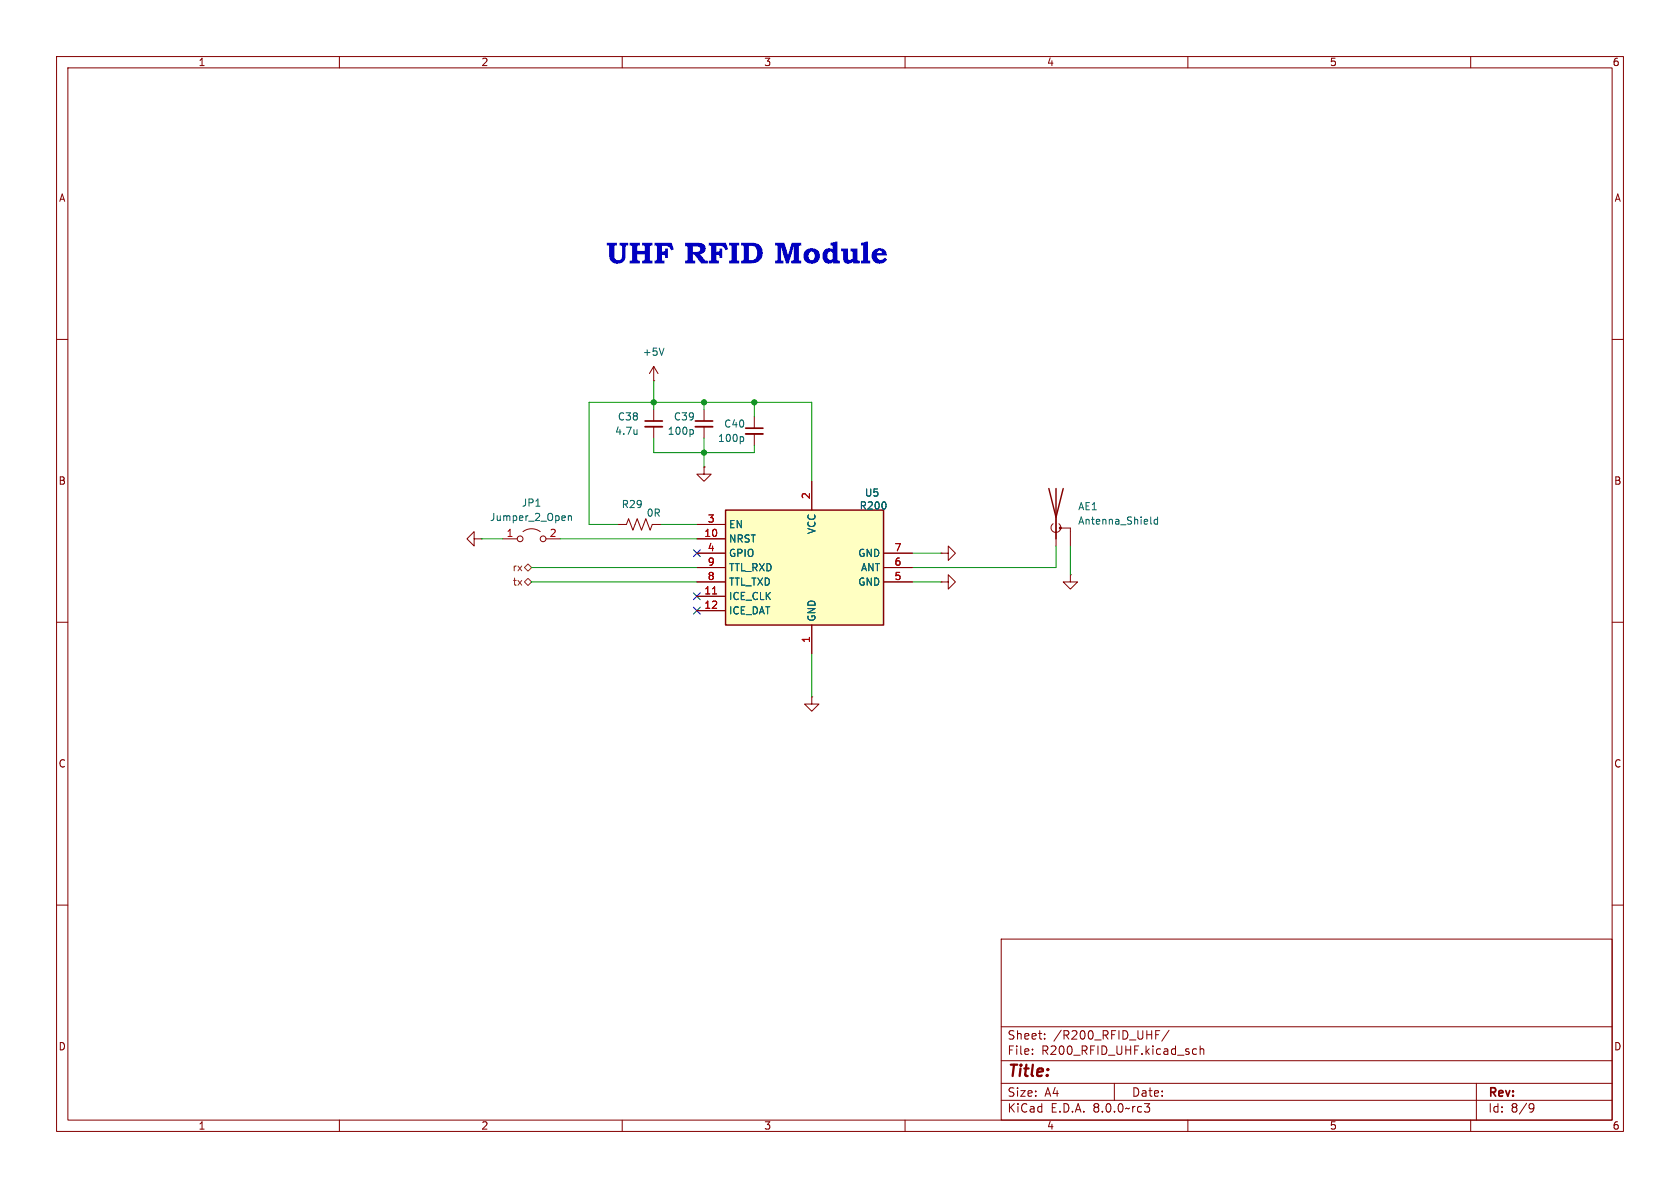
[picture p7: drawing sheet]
<svg xmlns="http://www.w3.org/2000/svg" width="297mm" height="210mm" viewBox="0 0 297 210" stroke-linecap="round" stroke-linejoin="round" font-family="sans-serif">
<g fill="none" stroke="#840000" stroke-width=".18">
<path d="M10 10h277v190h-277zM12 12h273v186h-273zM60 10v2M110 10v2M160 10v2M210 10v2M260 10v2M10 60h2M285 60h2M115.6 67.3h.1M115.6 64.8v2.5M115.6 72.4v2"/>
<path d="M115.6 75.4v2.1M115.6 64.8l-.8 1.2M115.6 64.8l.7 1.2M124.5 72.4v2M124.5 75.4v2.1M133.3 73.7v2M133.3 76.7v2M83.8 95.3v1.2l-1.3-1.2 1.3-1.3v1.3h1.3M85.1 95.3h.1M88.9 95.3h2.5M92.5 94a2.54 2.54 0 0 1 3 0M96.5 95.3h2.6"/>
<path d="M109.2 92.7h1.5l.4-1 .8 2 .7-2 .8 2 .8-2 .7 2 .4-1h1.5M124.5 82.6v1.2h-1.3l1.3 1.3 1.2-1.3h-1.2M124.5 82.6h.1M10 110h2M285 110h2M143.5 123.2v1.3h-1.3l1.3 1.2 1.3-1.2h-1.3M143.5 123.2h.1M10 160h2M285 160h2M177 166h108v32h-108zM60 198v2M110 198v2"/>
<path d="M160 198v2M177 194.5h108M177 191.5h108M177 187.5h108M177 181.5h108M182.5 186.3v.1M182.5 185.5v.1M184.7 183.6v.1M184.7 182.8v.1M197 191.5v3M202.3 195.1h.9l-.5 .6 .5 .1v.5l-.2 .3h-.5M204.3 182.9h.5"/>
<path d="M204.3 182.2h.7M206.7 182.1l-1.3 2M210 198v2M211 186.3h.5M211 185.5h.5M212.2 185.5l.2-.1 .3 .1 .1 .9M212.2 184.9v1.5M260 198v2M261 191.5v6.5M270.6 195.1l.5 .1a.99 .99 0 0 1-.4 1.4h-.2M271.2 195.7l-.3 .3h-.3"/>
<circle cx="91.9" cy="95.3" r=".51"/>
<circle cx="96" cy="95.3" r=".51"/>
</g>
<path d="M114 75.4h3.1M122.9 75.4h3.1M131.8 76.7h3.1" fill="none" stroke="#840000" stroke-width=".33"/>
<path d="M114 74.4h3.1M122.9 74.4h3.1M131.8 75.7h3.1" fill="none" stroke="#840000" stroke-width=".3"/>
<path d="M112.6 75.9v.9M112.6 76.7h.1M117.4 61.5l-.4 1.3M122.3 75.9l.3 .3v.3l-.3 .3M131.2 77.2l.3 .2v.4l-.3 .2M100.5 91.2v.8M100.5 91.3l.2-.1h.3v.8" fill="none" stroke="#006464" stroke-width=".18"/>
<path d="M128.3 90.2h27.9v20.3h-27.9z" fill="#ffffc2"/>
<path d="M128.3 90.2h27.9v20.3h-27.9zM185.4 86.4l1.3 5 1.3-5M186.7 86.4v8.9" fill="none" stroke="#840000" stroke-width=".25"/>
<g fill="none" stroke="#840000" stroke-width=".18">
<path d="M123.2 95.3h5.1M123.2 92.7h5.1M123.2 97.8h5.1M124.5 82.6h.1M143.5 85.1v5.1M156.2 97.8h5.1M166.4 97.8h1.2v1.3l1.3-1.3-1.3-1.3v1.3M166.4 97.8h.1M186.7 91.4v5.1M187.2 92.6a.85 .85 0 0 1 .1 1.2 .85 .85 0 0 1-1.2 0 .85 .85 0 0 1 .1-1.2M187.5 93.3h1.7v3.2M123.2 105.4h5.1"/>
<path d="M123.2 108h5.1M123.2 102.9h5.1M123.2 100.3h5.1M143.5 110.5v5.1M156.2 102.9h5.1M156.2 100.3h5.1M166.4 102.9h1.2v1.2l1.3-1.2-1.3-1.3v1.3M166.4 102.9h.1M189.2 101.6v1.3h-1.2l1.2 1.2 1.3-1.2h-1.3M189.2 101.6h.1"/>
</g>
<path d="M126 105h.7" fill="none" stroke="#a90000" stroke-width=".18"/>
<circle cx="187.5" cy="93.3" r=".18" fill="#840000" stroke="#840000" stroke-width=".18"/>
<path d="M203.5 92.6l.1 .1M204.6 91.4v1.3M204.6 91.9l-.3-.1-.3 .2 .2 .6h.4" fill="none" stroke="#006464" stroke-width=".18"/>
<path d="M92.7 102.9l.6-.7 .7 .7-.7 .6zM92.7 100.3l.6-.6 .7 .6-.7 .7z" fill="none" stroke="#725600" stroke-width=".18"/>
<g fill="none" stroke="#009600" stroke-width=".18">
<path d="M115.6 77.5v2.5h17.7v-1.3M115.6 67.3v5.1M124.5 71.1v1.3M124.5 77.5v5.1M133.3 71.1v2.6M85.1 95.3h3.8M99.1 95.3h24.1M116.8 92.7h6.4M143.5 85.1v-14h-39.4v21.6h5.1M161.3 97.8h5.1M186.7 96.5v3.8h-25.4M189.2 96.5v5.1"/>
<path d="M94 100.3h29.2M94 102.9h29.2M143.5 115.6v7.6M161.3 102.9h5.1"/>
</g>
<path d="M122.6 97.2l1.2 1.2M123.8 97.2l-1.2 1.2M122.6 107.3l1.2 1.3M122.6 104.8l1.2 1.2M123.8 107.3l-1.2 1.3M123.8 104.8l-1.2 1.2" fill="none" stroke="#000084" stroke-width=".18"/>
<g fill="#009600" stroke="#009600" stroke-width=".18">
<circle cx="115.6" cy="71.1" r=".46"/>
<circle cx="124.5" cy="71.1" r=".46"/>
<circle cx="124.5" cy="80" r=".46"/>
<circle cx="133.3" cy="71.1" r=".46"/>
</g>
<text font-size="5.3" fill="#0000c2" x="107.2" y="48.1">UHF RFID Module</text>
<text font-size="2.8" fill="#840000" x="178" y="190.9">Title:</text>
<g font-size="2.1" fill="#840000">
<text x="178" y="184">Sheet:</text>
<text x="186.2" y="184">/R200_RFID_UHF/</text>
<text x="178" y="186.7">File:</text>
<text x="184.1" y="186.7">R200_RFID_UHF.kicad_sch</text>
<text x="178" y="196.9">KiCad</text>
<text x="178" y="194.1">Size:</text>
<text x="184.7" y="194.1">A4</text>
<text x="185.7" y="196.9">E.D.A.</text>
<text x="193.3" y="196.9">8.0.0~rc3</text>
<text x="200" y="194.1">Date:</text>
<text x="263" y="194.3">Rev:</text>
<text x="263" y="196.9">Id:</text>
<text x="267.1" y="196.9">8/9</text>
</g>
<g font-size="1.8" fill="#840000">
<text x="35" y="11.9">1</text>
<text x="85" y="11.9">2</text>
<text x="135" y="11.9">3</text>
<text x="185" y="11.9">4</text>
<text x="235" y="11.9">5</text>
<text x="285" y="11.9">6</text>
<text x="10.3" y="35.9">A</text>
<text x="285.3" y="35.9">A</text>
<text x="10.3" y="85.9">B</text>
<text x="285.3" y="85.9">B</text>
<text x="10.3" y="135.9">C</text>
<text x="285.3" y="135.9">C</text>
<text x="10.3" y="185.9">D</text>
<text x="285.3" y="185.9">D</text>
<text x="35" y="199.9">1</text>
<text x="85" y="199.9">2</text>
<text x="135" y="199.9">3</text>
<text x="185" y="199.9">4</text>
<text x="235" y="199.9">5</text>
<text x="285" y="199.9">6</text>
</g>
<g font-size="1.8" fill="#006464">
<text x="113.5" y="63.1">+5V</text>
<text x="108.6" y="77.1">4.7u</text>
<text x="109.1" y="74.5">C38</text>
<text x="117.9" y="77.1">100p</text>
<text x="119" y="74.5">C39</text>
<text x="127.9" y="75.8">C40</text>
<text x="126.8" y="78.3">100p</text>
<text x="92.2" y="89.8">JP1</text>
<text x="152.8" y="88">U5</text>
<text x="86.5" y="92.3">Jumper_2_Open</text>
<text x="109.8" y="90">R29</text>
<text x="114.2" y="91.5">0R</text>
<text x="128.8" y="93.6">EN</text>
<text x="144.4" y="94.5" transform="rotate(-90 144.4 94.5)">VCC</text>
<text x="151.9" y="90.3">R200</text>
<text x="190.5" y="90.4">AE1</text>
<text x="190.5" y="92.9">Antenna_Shield</text>
<text x="128.8" y="96.1">NRST</text>
<text x="128.8" y="98.7">GPIO</text>
<text x="128.8" y="101.2">TTL_RXD</text>
<text x="151.6" y="98.7">GND</text>
<text x="152.1" y="101.2">ANT</text>
<text x="128.8" y="106.3">ICE_CLK</text>
<text x="128.8" y="103.7">TTL_TXD</text>
<text x="151.6" y="103.7">GND</text>
<text x="128.8" y="108.8">ICE_DAT</text>
<text x="144.4" y="110" transform="rotate(-90 144.4 110)">GND</text>
</g>
<g font-size="1.8" fill="#a90000">
<text x="143.3" y="88.3" transform="rotate(-90 143.3 88.3)">2</text>
<text x="89.5" y="95">1</text>
<text x="97.1" y="95">2</text>
<text x="124.4" y="95">10</text>
<text x="125" y="92.5">3</text>
<text x="125" y="97.5">4</text>
<text x="125" y="100.1">9</text>
<text x="158" y="100.1">6</text>
<text x="158" y="97.5">7</text>
<text x="124.4" y="105.2">11</text>
<text x="124.4" y="107.7">12</text>
<text x="125" y="102.6">8</text>
<text x="158" y="102.6">5</text>
<text x="143.3" y="113.7" transform="rotate(-90 143.3 113.7)">1</text>
</g>
<g font-size="1.8" fill="#725600">
<text x="90.5" y="101.2">rx</text>
<text x="90.6" y="103.7">tx</text>
</g>
</svg>
